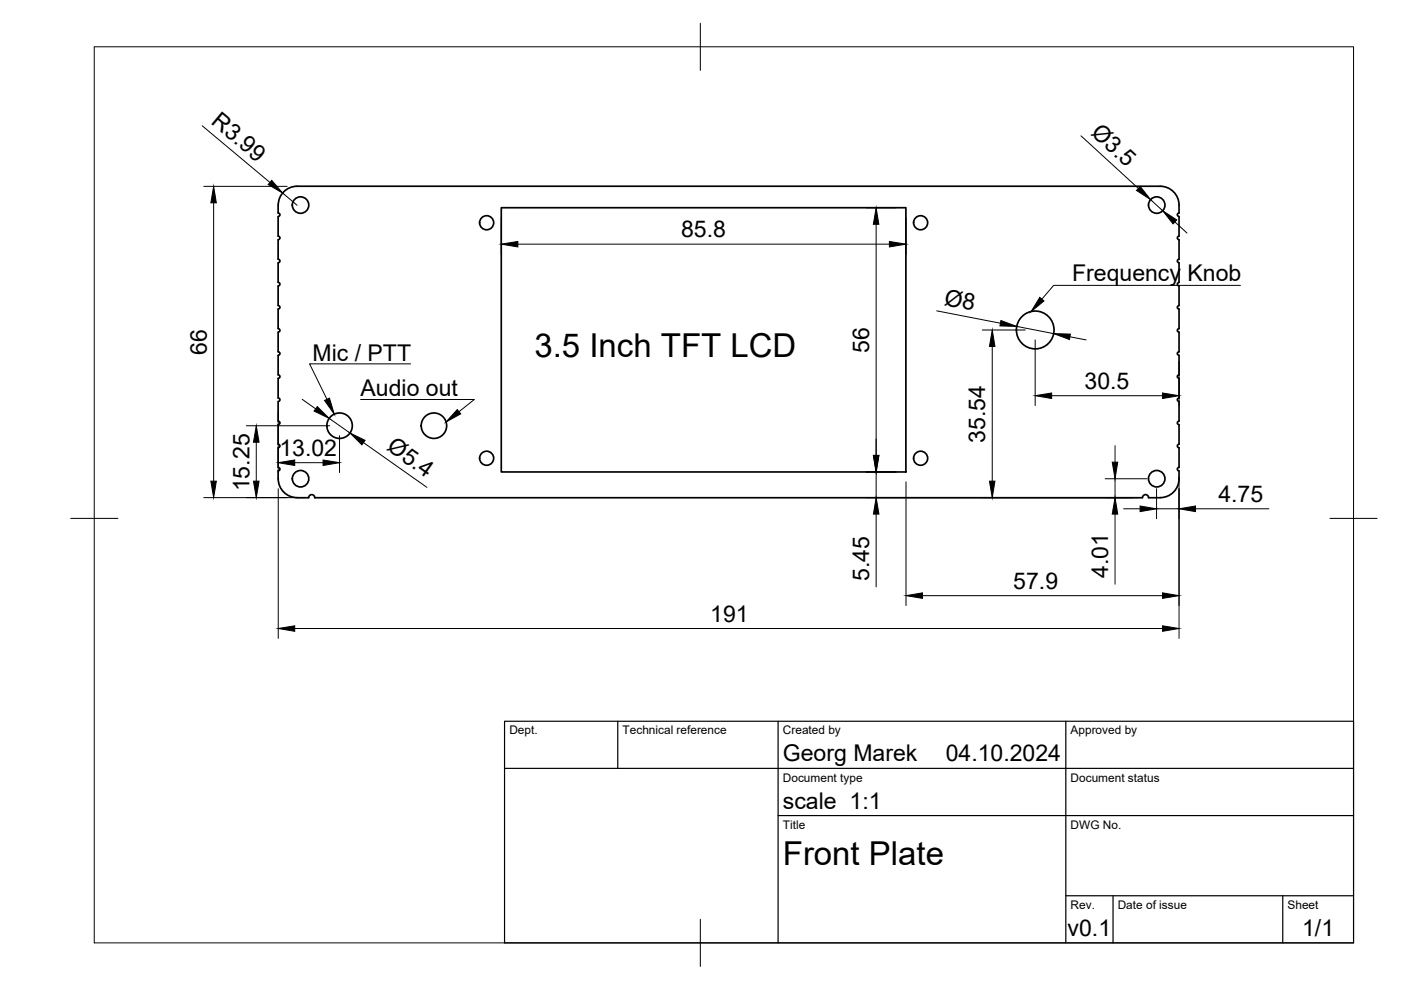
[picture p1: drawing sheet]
<svg xmlns="http://www.w3.org/2000/svg" width="297mm" height="210mm" viewBox="0 0 297 210" stroke-linecap="round" stroke-linejoin="round" font-family="sans-serif">
<!-- layer: Visible -->
<g fill="none" stroke="#000" stroke-width=".36">
<path d="M59 43.5v1.7a.38 .38 0 0 1 .4 .3 .38 .38 0 0 1-.4 .4v4.2a.38 .38 0 0 1 .4 .4 .38 .38 0 0 1-.4 .3v4.2a.38 .38 0 0 1 .4 .3 .38 .38 0 0 1-.4 .4v4.2a.38 .38 0 0 1 .4 .4 .38 .38 0 0 1-.4 .3v4.2a.37 .37 0 0 1 .4 .4 .37 .37 0 0 1-.4 .3M59 43.5a4 4 0 0 1 4-4h183a4 4 0 0 1 4 4M106.3 44h85.8v56.1h-85.8zM250 43.5v1.7a.37 .37 0 0 0-.4 .3 .37 .37 0 0 0 .4 .4v4.2a.37 .37 0 0 0-.4 .3 .37 .37 0 0 0 .4 .4v4.2a.37 .37 0 0 0-.4 .3 .37 .37 0 0 0 .4 .4v4.2a.37 .37 0 0 0-.4 .3 .37 .37 0 0 0 .4 .4v4.2a.37 .37 0 0 0-.4 .4 .37 .37 0 0 0 .4 .3M59 70.4v4.2a.38 .38 0 0 1 .4 .4 .38 .38 0 0 1-.4 .3v4.2a.37 .37 0 0 1 .4 .3 .37 .37 0 0 1-.4 .4M59 65.5v4.2a.37 .37 0 0 1 .4 .3 .37 .37 0 0 1-.4 .4M250 65.5v4.2a.37 .37 0 0 0-.4 .3 .37 .37 0 0 0 .4 .4M250 70.4v4.2a.37 .37 0 0 0-.4 .4 .37 .37 0 0 0 .4 .3v4.2a.37 .37 0 0 0-.4 .3 .37 .37 0 0 0 .4 .4M59 80.2v4.2a.38 .38 0 0 1 .4 .4 .38 .38 0 0 1-.4 .3v4.2a.38 .38 0 0 1 .4 .4 .38 .38 0 0 1-.4 .4v4.1a.38 .38 0 0 1 .4 .4 .38 .38 0 0 1-.4 .3v4.2a.38 .38 0 0 1 .4 .4 .38 .38 0 0 1-.4 .4 5.3 5.3 0 0 0 1.2 4.4 4.1 4.1 0 0 0 2.8 1.2h2.4a.64 .64 0 0 1 .7-.6 .64 .64 0 0 1 .6 .6h175.5a.64 .64 0 0 1 .7-.6 .64 .64 0 0 1 .6 .6 6.6 6.6 0 0 0 4.7-.7 4 4 0 0 0 1.8-3.3v-1.7a.37 .37 0 0 1-.4-.3 .37 .37 0 0 1 .4-.4v-4.2a.37 .37 0 0 1-.4-.3 .37 .37 0 0 1 .4-.4v-4.2a.37 .37 0 0 1-.4-.3 .37 .37 0 0 1 .4-.4v-4.2a.37 .37 0 0 1-.4-.3 .37 .37 0 0 1 .4-.4v-4.2"/>
<circle cx="63.7" cy="43.5" r="1.75"/>
<circle cx="103.2" cy="47.2" r="1.49"/>
<circle cx="195.2" cy="47.2" r="1.49"/>
<circle cx="245.2" cy="43.5" r="1.75"/>
<circle cx="219.5" cy="70" r="4"/>
<circle cx="72" cy="90.3" r="2.7"/>
<circle cx="92" cy="90.3" r="2.7"/>
<circle cx="103.2" cy="97.2" r="1.49"/>
<circle cx="195.2" cy="97.2" r="1.49"/>
<circle cx="63.7" cy="101.5" r="1.75"/>
<circle cx="245.2" cy="101.5" r="1.75"/>
</g>
<!-- layer: BORDER -->
<path d="M20 9.9h267v190h-267zM148.5 4.9v10M15 109.9h10M282 109.9h10M148.5 194.9v10" fill="none" stroke="#000" stroke-width=".21"/>
<!-- layer: TITLEBLOCK -->
<path d="M107 152.9h180v47h-180zM131 152.9v10M165 152.9v47M226 152.9v47M107 162.9h180M165 172.9h122M226 189.9h61M236 189.9v10M272 189.9v10" fill="none" stroke="#000" stroke-width=".25"/>
<!-- layer: FD_Dimensions -->
<g fill="none" stroke="#000" stroke-width=".21">
<path d="M42.9 26.7l14.3 12M43.2 39.5h17.7M229.2 28.8l12.2 11.2M45.3 43v59M59.9 40.9l3.1 2.6M106.3 46.2v7.7M109.8 51.8h78.8M183.6 44.1h6.4M185.8 47.6v49M192.1 46.2v7.7M243.9 42.3l2.6 2.4M249.1 47l2.6 2.4"/>
<path d="M198.6 65.9l13.5 2.6M208.3 70h9.1M210.4 73.5v28.5M215.6 69.2l7.8 1.5M219.5 72.1v13.9M226.8 71.4l3.5 .7M250 76.7v9.3M52.2 90.3h17.7M54.3 93.8v8.2M59 87.2v13M62.5 98.1h6M64.1 84.7l2.8 2"/>
<path d="M69.8 88.7l4.4 3.1M72 92.4v7.8M77.1 93.8l13.4 9.5M223 83.9h23.5M236.4 94.5v3.5M43.2 105.5h21.4M59 103.6v31.8M183.6 100.1h6.4M183.7 105.5h57.7M185.8 100.1v5.4M185.8 109v15.4M192.1 102.2v26.2"/>
<path d="M234.3 101.5h8.8M236.4 101.5v4M236.4 109v14.9M238.2 107.9h3.5M245.2 103.6v6.4M245.2 107.9h4.8M250 101.2v34.2M253.5 107.9h15.5M62.5 133.3h184M195.6 126.3h50.9"/>
</g>
<g fill="#000" stroke="#000" stroke-width=".21">
<path d="M57.6 38.2l2.3 2.7-3-1.8zM241.7 39.5l2.2 2.8-2.9-1.9zM45.3 39.5l.6 3.5h-1.2zM106.3 51.8l3.5-.6v1.2zM185.8 44.1l.5 3.5h-1.1zM188.6 51.2l3.5 .6-3.5 .6zM246.5 44.7l3 1.9-.8 .9zM210.4 70l.5 3.5h-1.1zM212.2 68l3.4 1.2-3.6-.1zM223.4 70.7l3.5 .1-.2 1.2zM54.3 90.3l.6 3.5h-1.2zM59 98.1l3.5-.6v1.2z"/>
<path d="M67.3 86.2l2.5 2.5-3.2-1.5zM68.5 97.5l3.5 .6-3.5 .6zM74.2 91.8l3.2 1.6-.7 .9zM185.2 96.6h1.1l-.5 3.5zM185.2 96.6h1.2l-.6 3.5zM219.5 83.9l3.5-.6v1.2zM235.8 98h1.2l-.6 3.5zM246.5 83.3l3.5 .6-3.5 .6zM44.7 102h1.2l-.6 3.5zM53.7 102h1.2l-.6 3.5zM185.8 105.5l.6 3.5h-1.2zM209.8 102h1.1l-.5 3.5z"/>
<path d="M236.4 105.5l.6 3.5h-1.2zM241.7 107.3l3.5 .6-3.5 .6zM250 107.9l3.5-.6v1.2zM59 133.3l3.5-.6v1.2zM192.1 126.3l3.5-.6v1.2zM246.5 132.7l3.5 .6-3.5 .6zM246.5 125.7l3.5 .6-3.5 .6z"/>
</g>
<!-- layer: Leaders -->
<path d="M220.5 63l.8 .8-2.7 2.3zM68.8 84.9l1-.5 1.1 3.4zM96.9 86.8l.8 .9-3.1 1.8z" fill="#000" stroke="#000" stroke-width=".21"/>
<path d="M87.1 77.1h-21.5l3.7 7.6M263 60.5h-39.6l-2.5 2.9M76.5 84.7h24.1l-3.3 2.6" fill="none" stroke="#000" stroke-width=".21"/>
<g font-size="7">
<text x="113.3" y="75.7">3.5 Inch TFT LCD</text>
<text x="166" y="183.4">Front Plate</text>
</g>
<g font-size="4.9">
<text x="44.6" y="26.2" transform="rotate(40 44.6 26.2)">R3.99</text>
<text x="231.1" y="28.5" transform="rotate(43 231.1 28.5)">Ø3.5</text>
<text x="144.4" y="50.3">85.8</text>
<text x="227.3" y="59.5">Frequency Knob</text>
<text x="200.1" y="64.6" transform="rotate(11 200.1 64.6)">Ø8</text>
<text x="43.8" y="75.2" transform="rotate(-90 43.8 75.2)">66</text>
<text x="66.3" y="76.4">Mic / PTT</text>
<text x="184.3" y="74.8" transform="rotate(-90 184.3 74.8)">56</text>
<text x="230" y="82.4">30.5</text>
<text x="76.5" y="84">Audio out</text>
<text x="81.8" y="95.3" transform="rotate(35 81.8 95.3)">Ø5.4</text>
<text x="208.9" y="93.8" transform="rotate(-90 208.9 93.8)">35.54</text>
<text x="59.2" y="96.6">13.02</text>
<text x="52.9" y="104.2" transform="rotate(-90 52.9 104.2)">15.25</text>
<text x="258.3" y="106.4">4.75</text>
<text x="184.3" y="123.2" transform="rotate(-90 184.3 123.2)">5.45</text>
<text x="214.8" y="124.8">57.9</text>
<text x="234.9" y="122.5" transform="rotate(-90 234.9 122.5)">4.01</text>
<text x="150.6" y="131.8">191</text>
<text x="166" y="161.4">Georg Marek</text>
<text x="200.5" y="161.4">04.10.2024</text>
<text x="166" y="171.4">scale 1:1</text>
<text x="226.4" y="198.6">v0.1</text>
<text x="276.1" y="198.6">1/1</text>
</g>
<g font-size="2.5">
<text x="108" y="155.7">Dept.</text>
<text x="132" y="155.7">Technical reference</text>
<text x="166" y="155.7">Created by</text>
<text x="227" y="155.7">Approved by</text>
<text x="166" y="165.7">Document type</text>
<text x="227" y="165.7">Document status</text>
<text x="166" y="175.7">Title</text>
<text x="227" y="175.7">DWG No.</text>
<text x="227" y="192.7">Rev.</text>
<text x="237" y="192.7">Date of issue</text>
<text x="273" y="192.7">Sheet</text>
</g>
</svg>
